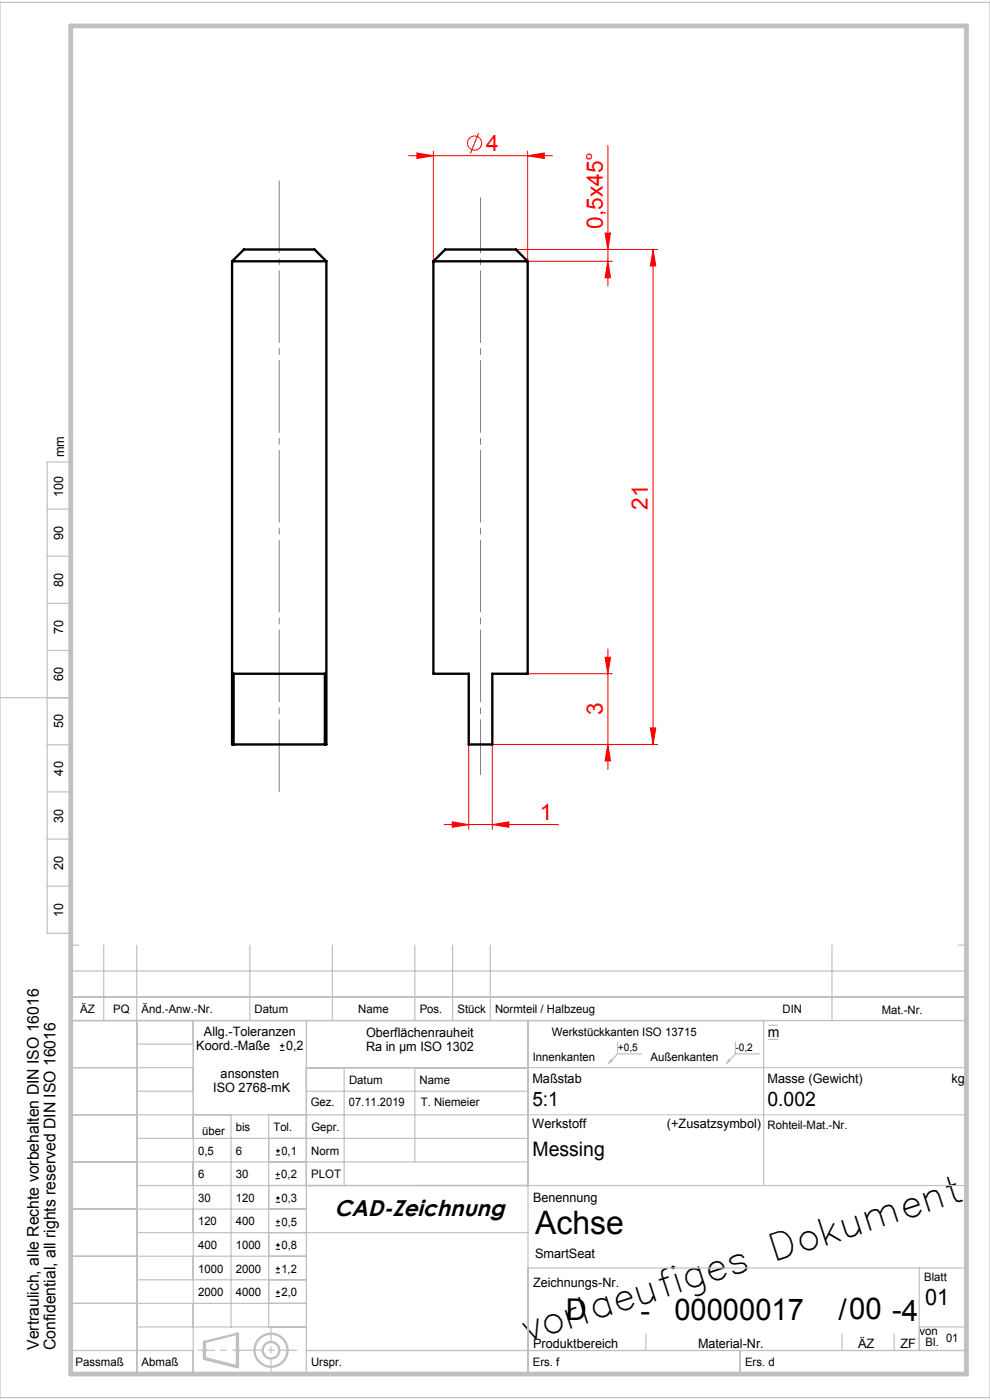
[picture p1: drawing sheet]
<svg xmlns="http://www.w3.org/2000/svg" width="210mm" height="297mm" viewBox="0 0 210 297" stroke-linecap="round" stroke-linejoin="round" font-family="sans-serif">
<g fill="none" stroke="#f00" stroke-width=".21">
<path d="M86.7 33h30.5M88.4 32.5l3.5 .5-3.5 .6zM91.9 32v23.4M101.5 28.2l-1.7 4.3M111.9 33l3.5-.5v1.1zM111.9 32v23.4h18M128.9 30.9v29.8M109.4 52.9h30.1M128.4 49.4h1.1l-.6 3.5zM128.9 55.4l.6 3.5h-1.1zM138.5 52.9l.6 3.5h-1.2zM138.5 52.9v105"/>
<path d="M128.4 139.4h1.1l-.6 3.5zM128.9 137.7v25.5M99.4 157.9v18M111.9 142.9h18M128.9 157.9l.6 3.5h-1.1zM137.9 154.4h1.2l-.6 3.5zM139.5 157.9h-35.1v18M94.2 174.9h24.3M95.9 174.4l3.5 .5-3.5 .6zM104.4 174.9l3.5-.5v1.1z"/>
<circle cx="100.7" cy="30.4" r="1.5"/>
</g>
<g fill="none" stroke="#000" stroke-width=".21">
<path d="M59.4 222.8h.9M59.4 221.8h.9M59.8 221.4v.9M58.5 250h.8M58.5 249.2h.8M58.5 259.2h.9M58.5 255.1h.9M58.5 254.2h.9M58.5 245h.9M58.5 244.1h.9M58.9 248.7v.9M58.9 253.7v.9"/>
<path d="M58.9 258.7v.9M58.9 243.7v.9M58.5 265h.9M58.5 264.1h.9M58.5 260h.9M58.5 275h.9M58.5 274.2h.9M58.5 270h.9M58.5 269.1h.9M58.9 263.7v.9M58.9 273.7v.9M58.9 268.7v.9"/>
</g>
<path d="M112 236.5h93M162 226.5h43M42.9 286.4h1M43 286.1l.7 .7M43.4 285.9v1M43.7 286.1l-.7 .7M49.9 286.4h1M50 286.1l.7 .7M50.4 285.9v1M50.7 286.1l-.7 .7" fill="none" stroke="#c0c0c0" stroke-width=".21"/>
<g fill="none" stroke="#c0c0c0" stroke-width=".5">
<path d="M50.4 282.9l-7 1.8"/>
<circle cx="57.5" cy="286.4" r="3.5"/>
<circle cx="57.5" cy="286.4" r="1.75"/>
</g>
<path d="M59.2 38v130.3" fill="none" stroke="#808080" stroke-width=".21" stroke-dasharray="15.2 1.3 1.3 1.3" stroke-dashoffset="-.3"/>
<path d="M101.9 42v122.4" fill="none" stroke="#808080" stroke-width=".21" stroke-dasharray="15.2 1.3 1.3 1.3" stroke-dashoffset="3.6"/>
<path d="M57.5 291v-9.2" fill="none" stroke="#c0c0c0" stroke-width=".25" stroke-dasharray="6.3 1.3 1.3 1.3" stroke-dashoffset="3.7"/>
<path d="M42 286.4h21" fill="none" stroke="#c0c0c0" stroke-width=".25" stroke-dasharray="6.3 1.3 1.3 1.3" stroke-dashoffset="2.8"/>
<g fill="none" stroke="#c0c0c0" stroke-width=".25">
<path d="M0 .5h210v296h-210zM10 98h5v100h-5zM10 108h5M10 118h5M10 128h5M10 138h5M0 148h15M10 158h5M10 168h5M10 178h5M10 188h5M15 198.5v93h190v-85.5h-190"/>
<path d="M15 216.5h190M15 211.5h190M15 200.5h1.7M22 200.5v16M29 200.5v91M41 216.5v75M53 200.5v16M65 216.5v75M70.5 200.5v16M88 200.5v16M96 200.5v16M104 200.5v16"/>
<path d="M112 216.5v75M162 216.5v35M163 217.5h2M176.5 200.5v16M203.3 200.5h1.7M15 226.5h26M15 236.5h97M29 221.5h12M29 231.5h12M49 236.5v45M57 236.5v45M65 226.5h97"/>
<path d="M65 231.5h47M73 226.5v25M88 226.5v20M129.6 224.9l.2 .2-.6 .4zM131 221.1v2.5M131 223.6h5.1M131 223.6l-1.8 1.9M154.6 224.9l.2 .2-.6 .4zM156 223.6h5.1M156 221.1v2.5M156 223.6l-1.8 1.9M163 220.5h2"/>
<path d="M15 246.5h97M15 256.5h50M29 251.5h176M29 241.5h83M15 266.5h50M15 276.5h50M29 261.5h83M29 271.5h36M112 269h93M195 269v17.5M15 286.5h26M29 281.5h36"/>
<path d="M65 286.5h140M137 283v3.5M157 286.5v5M178.6 283v3.5M189.7 283v3.5M195 281.5h10"/>
</g>
<path d="M50.4 282.9v7l-7-1.7v-3.5" fill="none" stroke="#c0c0c0" stroke-width=".7"/>
<path d="M15 5.5h190v286h-190z" fill="none" stroke="#c0c0c0" stroke-width="1"/>
<g fill="#f00">
<path d="M111.9 33l3.5-.5v1.1zM88.4 32.5l3.5 .5-3.5 .6zM104.4 174.9l3.5-.5v1.1zM95.9 174.4l3.5 .5-3.5 .6z"/>
<path d="M128.4 49.4h1.1l-.6 3.5zM128.9 55.4l.6 3.5h-1.1zM138.5 52.9l.6 3.5h-1.2zM137.9 154.4h1.2l-.6 3.5zM128.4 139.4h1.1l-.6 3.5zM128.9 157.9l.6 3.5h-1.1z"/>
</g>
<path d="M49.2 55.4v102.5h.3M49.2 55.4h20M49.2 55.4l2.5-2.5h15l2.5 2.5M69.2 55.4v102.5h-.3M91.9 55.4v87.5h7.5v15h5v-15h7.5v-87.5M91.9 55.4h20M91.9 55.4l2.5-2.5h15l2.5 2.5M49.5 157.9v-15h19.4v15M49.5 157.9h19.4" fill="none" stroke="#000" stroke-width=".5"/>
<text font-size="7.8" x="112.2" y="284.6" transform="rotate(-18 112.2 284.6)">vorlaeufiges Dokument</text>
<text font-size="6.9" x="113.5" y="261.7">Achse</text>
<g font-size="6.3">
<text x="120" y="279.9">D</text>
<text x="135.8" y="280.2">-</text>
<text x="143" y="279.9">00000017</text>
<text x="177.8" y="280">/00 -4</text>
</g>
<g font-size="4.8" fill="#f00">
<text x="103.1" y="32">4</text>
<text x="127.9" y="48.6" transform="rotate(-90 127.9 48.6)">0,5x45°</text>
<text x="137.4" y="108.1" transform="rotate(-90 137.4 108.1)">21</text>
<text x="127.9" y="151.8" transform="rotate(-90 127.9 151.8)">3</text>
<text x="114.5" y="173.9">1</text>
</g>
<g font-size="4.8">
<text x="70.9" y="257.9">CAD-Zeichnung</text>
<text x="196.2" y="276.8">01</text>
</g>
<g font-size="4.2">
<text x="112.9" y="234.7">5:1</text>
<text x="162.8" y="234.6">0.002</text>
<text x="112.9" y="245.1">Messing</text>
</g>
<g font-size="3.4">
<text x="8.3" y="286.4" transform="rotate(-90 8.3 286.4)">Vertraulich, alle Rechte vorbehalten DIN ISO 16016</text>
<text x="11.8" y="286.4" transform="rotate(-90 11.8 286.4)">Confidential, all rights reserved DIN ISO 16016</text>
</g>
<text font-size="3" x="162.9" y="220">m</text>
<g font-size="2.7">
<text x="13.6" y="97" transform="rotate(-90 13.6 97)">mm</text>
<text x="13.4" y="105.5" transform="rotate(-90 13.4 105.5)">100</text>
<text x="13.4" y="114.5" transform="rotate(-90 13.4 114.5)">90</text>
<text x="13.4" y="124.5" transform="rotate(-90 13.4 124.5)">80</text>
<text x="13.4" y="134.5" transform="rotate(-90 13.4 134.5)">70</text>
<text x="13.4" y="144.5" transform="rotate(-90 13.4 144.5)">60</text>
<text x="13.4" y="154.5" transform="rotate(-90 13.4 154.5)">50</text>
<text x="13.4" y="164.5" transform="rotate(-90 13.4 164.5)">40</text>
<text x="13.4" y="174.5" transform="rotate(-90 13.4 174.5)">30</text>
<text x="13.4" y="184.5" transform="rotate(-90 13.4 184.5)">20</text>
<text x="13.4" y="194.5" transform="rotate(-90 13.4 194.5)">10</text>
<text x="43.3" y="219.8">Allg.-Toleranzen</text>
<text x="77.7" y="219.9">Oberflächenrauheit</text>
<text x="41.6" y="222.8">Koord.-Maße</text>
<text x="60.7" y="222.8">0,2</text>
<text x="77.6" y="222.9">Ra in µm ISO 1302</text>
<text x="45.2" y="231.8">ISO 2768-mK</text>
<text x="46.8" y="228.8">ansonsten</text>
<text x="112.9" y="229.8">Maßstab</text>
<text x="162.8" y="229.8">Masse (Gewicht)</text>
<text x="201.8" y="229.7">kg</text>
<text x="112.9" y="239.4">Werkstoff</text>
<text x="141.5" y="239.4">(+Zusatzsymbol)</text>
<text x="113.1" y="255">Benennung</text>
<text x="113.5" y="266.8">SmartSeat</text>
<text x="113.1" y="272.9">Zeichnungs-Nr.</text>
<text x="113.1" y="286">Produktbereich</text>
<text x="148.1" y="285.9">Material-Nr.</text>
<text x="182" y="285.9">ÄZ</text>
<text x="191" y="285.9">ZF</text>
</g>
<g font-size="2.5">
<text x="17" y="215">ÄZ</text>
<text x="24" y="215">PQ</text>
<text x="30" y="215">Änd.-Anw.-Nr.</text>
<text x="54" y="215">Datum</text>
<text x="76" y="215">Name</text>
<text x="89" y="215">Pos.</text>
<text x="97" y="215">Stück</text>
<text x="105" y="215">Normteil / Halbzeug</text>
<text x="166" y="215">DIN</text>
<text x="187" y="215">Mat.-Nr.</text>
<text x="117" y="219.8">Werkstückkanten ISO 13715</text>
<text x="113" y="225">Innenkanten</text>
<text x="138" y="225">Außenkanten</text>
<text x="74" y="230">Datum</text>
<text x="89" y="230">Name</text>
<text x="50" y="240">bis</text>
<text x="58" y="240">Tol.</text>
<text x="65.9" y="234.7">Gez.</text>
<text x="66" y="240">Gepr.</text>
<text x="74" y="234.7">07.11.2019</text>
<text x="89.3" y="234.7">T. Niemeier</text>
<text x="162.8" y="239.4">Rohteil-Mat.-Nr.</text>
<text x="42" y="245">0,5</text>
<text x="42.9" y="240.8">über</text>
<text x="50.1" y="245">6</text>
<text x="59.7" y="245">0,1</text>
<text x="66" y="245">Norm</text>
<text x="42" y="250">6</text>
<text x="50" y="250">30</text>
<text x="59.7" y="250">0,2</text>
<text x="66" y="250">PLOT</text>
<text x="42" y="255">30</text>
<text x="50" y="255">120</text>
<text x="59.7" y="255">0,3</text>
<text x="42" y="260">120</text>
<text x="50" y="260">400</text>
<text x="59.7" y="260">0,5</text>
<text x="42.1" y="270">1000</text>
<text x="42.1" y="265">400</text>
<text x="50" y="270">2000</text>
<text x="50" y="265">1000</text>
<text x="59.7" y="265">0,8</text>
<text x="59.7" y="270">1,2</text>
<text x="42" y="275">2000</text>
<text x="50" y="275">4000</text>
<text x="59.7" y="275">2,0</text>
<text x="196" y="271.8">Blatt</text>
<text x="195" y="283.3">von</text>
<text x="196.3" y="285.6">Bl.</text>
<text x="200.7" y="284.7">01</text>
<text x="16" y="289.8">Passmaß</text>
<text x="30" y="289.8">Abmaß</text>
<text x="66" y="289.8">Urspr.</text>
<text x="113" y="289.8">Ers. f</text>
<text x="158" y="289.8">Ers. d</text>
</g>
<g font-size="2.2">
<text x="131" y="222.9">+0,5</text>
<text x="156" y="222.9">-0,2</text>
</g>
</svg>
